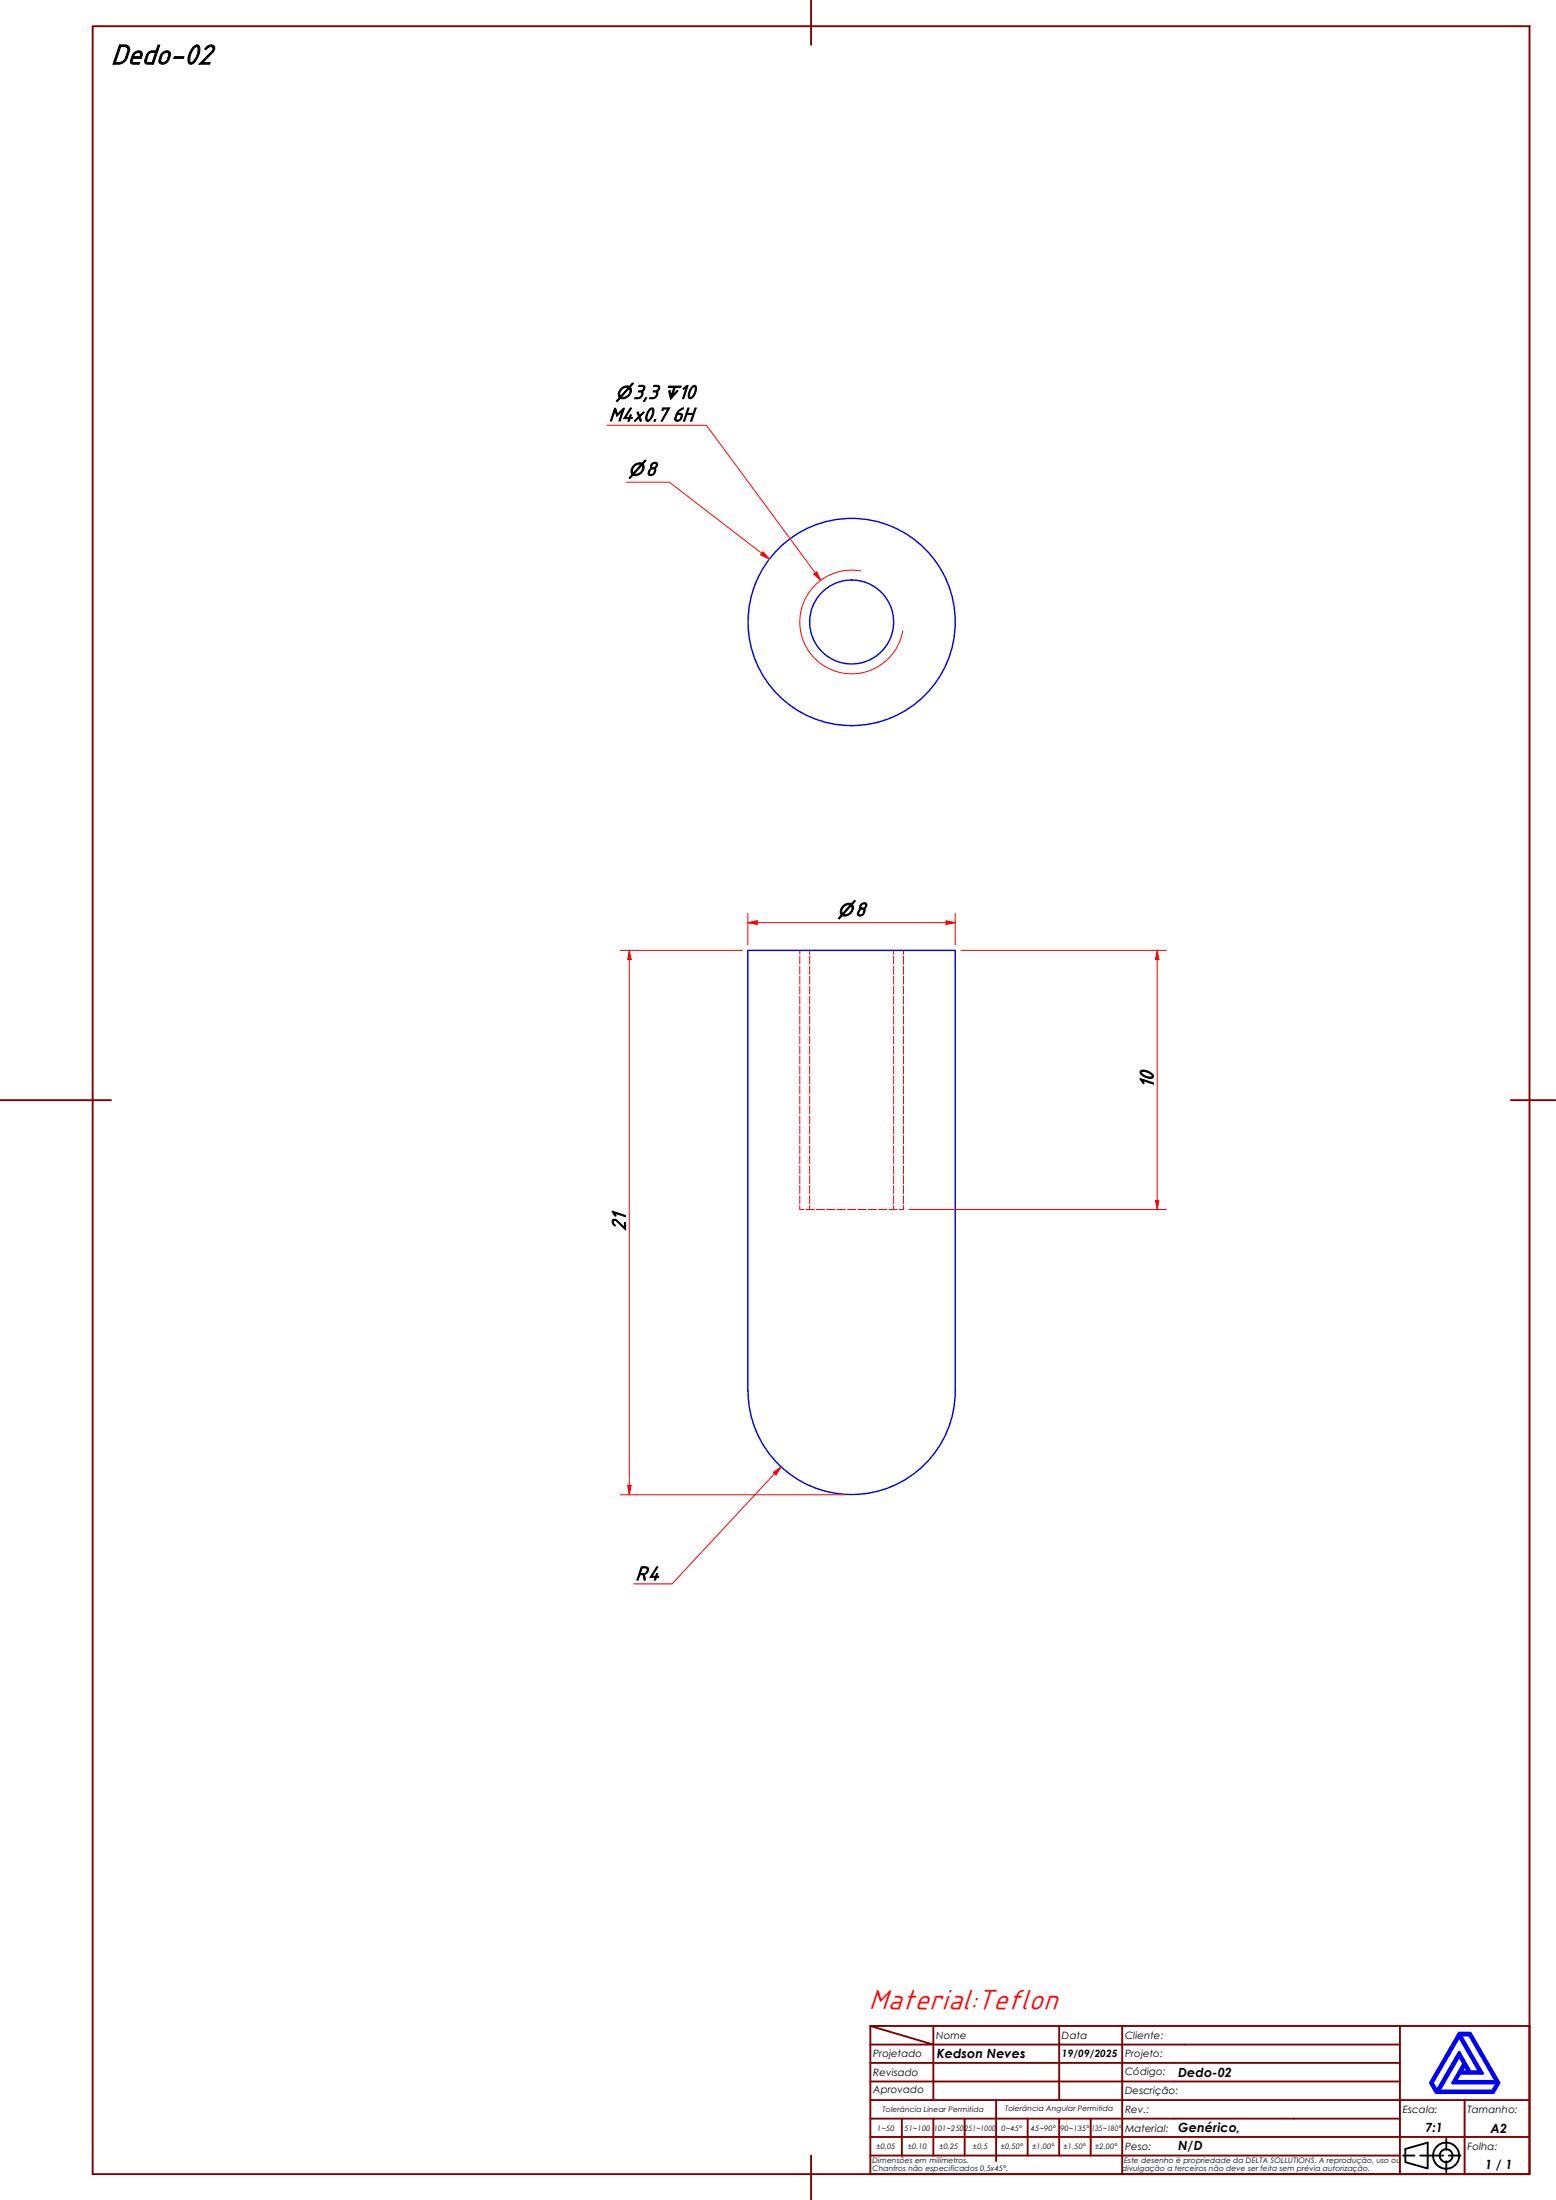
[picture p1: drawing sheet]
<svg xmlns="http://www.w3.org/2000/svg" width="420mm" height="594mm" viewBox="0 0 420 594" stroke-linecap="round" stroke-linejoin="round" font-family="sans-serif">
<!-- layer: Hidden (ABNT) -->
<g fill="none" stroke="#f00" stroke-width=".27">
<path d="M216 256.6v1.1M216 258.2v2.2M218.6 256.6v1.1M218.6 258.2v2.2M241.3 256.6v1.1M241.3 258.2v2.2M244 256.6v1.1M244 258.2v2.2M216 261v2.1M216 263.6v2.2M216 266.4v2M216 269v2.2"/>
<path d="M216 271.7v2.1M216 274.4v2.2M216 277.1v2.1M216 279.8v2.1M218.6 261v2.1M218.6 263.6v2.2M218.6 266.4v2M218.6 269v2.2M218.6 271.7v2.1M218.6 274.4v2.2M218.6 277.1v2.1M218.6 279.8v2.1"/>
<path d="M241.3 261v2.1M241.3 263.6v2.2M241.3 266.4v2M241.3 269v2.2M241.3 271.7v2.1M241.3 274.4v2.2M241.3 277.1v2.1M241.3 279.8v2.1M244 261v2.1M244 263.6v2.2M244 266.4v2M244 269v2.2"/>
<path d="M244 271.7v2.1M244 274.4v2.2M244 277.1v2.1M244 279.8v2.1M216 282.5v2.1M216 285.2v2.1M216 287.9v2.1M216 290.5v2.2M216 293.2v2.2M216 295.9v2.2M216 298.6v2.2M218.6 282.5v2.1"/>
<path d="M218.6 285.2v2.1M218.6 287.9v2.1M218.6 290.5v2.2M218.6 293.2v2.2M218.6 295.9v2.2M218.6 298.6v2.2M241.3 282.5v2.1M241.3 285.2v2.1M241.3 287.9v2.1M241.3 290.5v2.2M241.3 293.2v2.2M241.3 295.9v2.2"/>
<path d="M241.3 298.6v2.2M244 282.5v2.1M244 285.2v2.1M244 287.9v2.1M244 290.5v2.2M244 293.2v2.2M244 295.9v2.2M244 298.6v2.2M216 301.3v2.2M216 304v2.2M216 306.7v2.1M216 309.4v2.2"/>
<path d="M216 312.1v2.1M216 314.8v2.2M216 317.5v2.1M218.6 301.3v2.2M218.6 304v2.2M218.6 306.7v2.1M218.6 309.4v2.2M218.6 312.1v2.1M218.6 314.8v2.2M218.6 317.5v2.1M241.3 301.3v2.2M241.3 304v2.2"/>
<path d="M241.3 306.7v2.1M241.3 309.4v2.2M241.3 312.1v2.1M241.3 314.8v2.2M241.3 317.5v2.1M244 301.3v2.2M244 304v2.2M244 306.7v2.1M244 309.4v2.2M244 312.1v2.1M244 314.8v2.2M244 317.5v2.1"/>
<path d="M216 320.1v2.2M216 322.9v2.1M216 325.5v1.1h1M217.6 326.6h2.3M218.6 320.1v2.2M218.6 322.9v2.1M218.6 325.5v1.1M220.4 326.6h2.3M223.2 326.6h2.3M226.1 326.6h2.2M228.9 326.6h2.2M231.6 326.6h2.3"/>
<path d="M234.4 326.6h2.3M237.2 326.6h2.3M240 326.6h2.3M241.3 320.1v2.2M241.3 322.9v2.1M241.3 325.5v1.1M244 320.1v2.2M244 322.9v2.1M244 325.5v1.1h-1.2"/>
</g>
<!-- layer: Visible (ABNT) -->
<g fill="none" stroke="#00f" stroke-width=".38">
<path d="M202 375.6a28 28 0 0 0 27.9 28 28 28 0 0 0 28-28v-119h-56v119"/>
<circle cx="230" cy="168" r="11.3"/>
<circle cx="230" cy="168" r="28"/>
</g>
<!-- layer: Visible Narrow (ABNT) -->
<path d="M232.4 154.2a14 14 0 0 0-16.2 11.3 14 14 0 0 0 11.3 16.2 14 14 0 0 0 16.3-11.3" fill="none" stroke="#f00" stroke-width=".27"/>
<!-- layer: Borda A3/A4 (ABNT) -->
<g fill="none" stroke="#800000" stroke-width=".51">
<path d="M25 7.1h388v580h-388zM219 .1v12M0 297.1h30M408 297.1h12M235 547.1l17 5h-17M235 547.1h178v40h-178zM235 557.1h51v10M252 552.1h34v5h17M252 552.1v15M252 547.1v5M286 547.1v5h17v5M303 547.1v5h75"/>
<path d="M303 557.1v5h-68M303 557.1h75M378 547.1v20h-143M235 577.1h143v10M235 572.1h17M243.5 572.1v10M260.5 572.1h-8.5v10M269 567.1v16.5M277.5 572.1v10h-42.5M286 572.1v10h8.5M294.5 572.1v10M303 572.1h-42.5v10"/>
<path d="M303 572.1v10h75M303 572.1h75M378 562.1h-75v10M395.5 567.1v10h17.5M413 567.1h-35v10h17.5v10M219 582.1v12M277.5 582.1h8.5M294.5 582.1h8.5v5"/>
</g>
<path d="M394 555.1l1.3 2.1-3 5.3h12l-1.3 2.2h-14.5zM394 549.9l5.5 9.6h-2.5l-3-5.2-6 10.4-1.3-2.2zM394 549.1h3l7.7 13.4-1.5 2.6h-15.4l-1.5-2.6zM394.3 549.5h2.5l7.3 12.6h-11.2l1.3-2.2h6zM395.5 557.7l1.1 1.8h-2.1z" fill="none" stroke="#00f" stroke-width=".83"/>
<!-- layer: 0 -->
<path d="M387.8 565.1h15.4" fill="none" stroke="#000" stroke-width=".27"/>
<g fill="none" stroke="#000" stroke-width=".51">
<path d="M390.5 577.6v3M378.8 582.1h3.2M379.5 580.3l6-1.7v7l-6-1.7zM383.5 582.1h6.2M390.5 583.6v3M391.2 582.1h3.1"/>
<circle cx="390.5" cy="582.1" r="3.5"/>
<circle cx="390.5" cy="582.1" r="1.75"/>
</g>
<path d="M210.9 396.1l-1.7 1.8" fill="none" stroke="#f00" stroke-width=".27"/>
<path d="M208.8 397.6l2.1-1.5-1.4 2.2z" fill="#f00"/>
<path d="M201.9 249.1h2.6M208.8 397.6l2.1-1.5-1.4 2.2zM209.2 397.9l-27.7 29.8h-10.4" fill="none" stroke="#f00" stroke-width=".27"/>
<path d="M201.9 249.1l2.6-.5v1.1z" fill="#f00"/>
<path d="M201.9 249.1l2.6-.5v1.1zM255.5 249.1h2.4" fill="none" stroke="#f00" stroke-width=".27"/>
<path d="M255.5 248.6l2.4 .5-2.4 .6z" fill="#f00"/>
<path d="M201.9 246.6v8.5M204.5 249.1h51M255.5 248.6l2.4 .5-2.4 .6zM257.9 246.6v8.5M312.5 324.1v2.5" fill="none" stroke="#f00" stroke-width=".27"/>
<path d="M312 324.1h.9l-.4 2.5z" fill="#f00"/>
<path d="M312.5 256.6v2.5M312 324.1h.9l-.4 2.5z" fill="none" stroke="#f00" stroke-width=".27"/>
<path d="M312.5 256.6l.4 2.5h-.9z" fill="#f00"/>
<path d="M259.5 256.6h55.5M312.5 256.6l.4 2.5h-.9zM312.5 259.1v65M245.4 326.6h69.6" fill="none" stroke="#f00" stroke-width=".27"/>
<path d="M220.2 154.7l1.4 2.1" fill="none" stroke="#f00" stroke-width=".27"/>
<path d="M219.8 155l.7-.6 1.1 2.4z" fill="#f00"/>
<path d="M163.9 114.8h26.9l29.4 39.9M219.8 155l.7-.6 1.1 2.4z" fill="none" stroke="#f00" stroke-width=".27"/>
<path d="M169.9 256.6v2.5" fill="none" stroke="#f00" stroke-width=".27"/>
<path d="M169.9 256.6l.5 2.5h-.9z" fill="#f00"/>
<path d="M169.9 256.6l.5 2.5h-.9zM169.9 401.1v2.5" fill="none" stroke="#f00" stroke-width=".27"/>
<path d="M169.5 401.1h.9l-.5 2.5z" fill="#f00"/>
<path d="M205.7 149.5l2 1.5M167.4 256.6h33.1M169.9 259.1v142M167.4 403.6h61.1M169.5 401.1h.9l-.5 2.5z" fill="none" stroke="#f00" stroke-width=".27"/>
<path d="M206.1 149l1.6 2-2.3-1.2z" fill="#f00"/>
<path d="M169.2 130.2h11.5l25 19.3M206.1 149l1.6 2-2.3-1.2z" fill="none" stroke="#f00" stroke-width=".27"/>
<text font-size="8.2" fill="#f00" x="234.6" y="542.4">Material:Teflon</text>
<text font-size="8.1" x="30" y="17.2">Dedo-02</text>
<g font-size="5.6">
<text x="170.9" y="107.6">3,3</text>
<text x="183.1" y="107.6">10</text>
<text x="164.4" y="113.7">M4x0.7</text>
<text x="181.5" y="113.7">6H</text>
<text x="174.4" y="128.4">8</text>
<text x="230.9" y="247.3">8</text>
<text x="311.4" y="293.9" transform="rotate(-90 311.4 293.9)">10</text>
<text x="168.8" y="332.4" transform="rotate(-90 168.8 332.4)">21</text>
<text x="171.6" y="426.6">R4</text>
</g>
<g font-size="4.8">
<text x="166.2" y="107.6">⌀</text>
<text x="179.1" y="107.6">↧</text>
<text x="169.7" y="128.4">⌀</text>
<text x="226.2" y="247.3">⌀</text>
</g>
<g font-size="3.4">
<text x="253" y="555.9">Kedson Neves</text>
<text x="318.1" y="560.8">Dedo-02</text>
<text x="318.1" y="575.8">Genérico,</text>
<text x="384.8" y="575.8">7:1</text>
<text x="402.5" y="575.9">A2</text>
<text x="318.1" y="580.6">N/D</text>
<text x="401" y="585.6">1 / 1</text>
</g>
<g font-size="2.7">
<text x="252.8" y="550.6">Nome</text>
<text x="286.8" y="550.6">Data</text>
<text x="303.8" y="550.6">Cliente:</text>
<text x="235.8" y="555.3">Projetado</text>
<text x="286.8" y="555.4">19/09/2025</text>
<text x="303.8" y="555.3">Projeto:</text>
<text x="235.8" y="560.6">Revisado</text>
<text x="303.8" y="560.4">Código:</text>
<text x="235.8" y="565.3">Aprovado</text>
<text x="303.8" y="565.4">Descrição:</text>
<text x="303.8" y="575.6">Material:</text>
<text x="303.8" y="570.6">Rev.:</text>
<text x="378.8" y="570.6">Escala:</text>
<text x="396.2" y="570.6">Tamanho:</text>
<text x="303.8" y="580.6">Peso:</text>
<text x="396.2" y="580.6">Folha:</text>
</g>
<g font-size="2">
<text x="236.9" y="575.3">1~50</text>
<text x="238.3" y="570.3">Tolerância Linear Permitida</text>
<text x="244.2" y="575.3">51~100</text>
<text x="252.2" y="575.3">101~250</text>
<text x="260.5" y="575.3">251~1000</text>
<text x="270.4" y="575.3">0~45°</text>
<text x="271.4" y="570.1">Tolerância Angular Permitida</text>
<text x="278.4" y="575.3">45~90°</text>
<text x="286.3" y="575.3">90~135°</text>
<text x="294.7" y="575.3">135~180°</text>
<text x="236.7" y="580.2">±0,05</text>
<text x="245.2" y="580.2">±0,10</text>
<text x="253.7" y="580.2">±0,25</text>
<text x="262.7" y="580.2">±0,5</text>
<text x="270.3" y="580.2">±0,50°</text>
<text x="278.8" y="580.2">±1,00°</text>
<text x="287.2" y="580.2">±1,50°</text>
<text x="295.7" y="580.2">±2,00°</text>
<text x="235.6" y="584.1">Dimensões em milímetros.</text>
<text x="235.6" y="586.3">Chanfros não especificados 0,5x45°.</text>
<text x="303" y="586.2">divulgação a terceiros não deve ser feita sem prévia autorização.</text>
<text x="303.6" y="584.1">Este desenho é propriedade da DELTA SOLLUTIONS. A reprodução, uso ou</text>
</g>
</svg>
